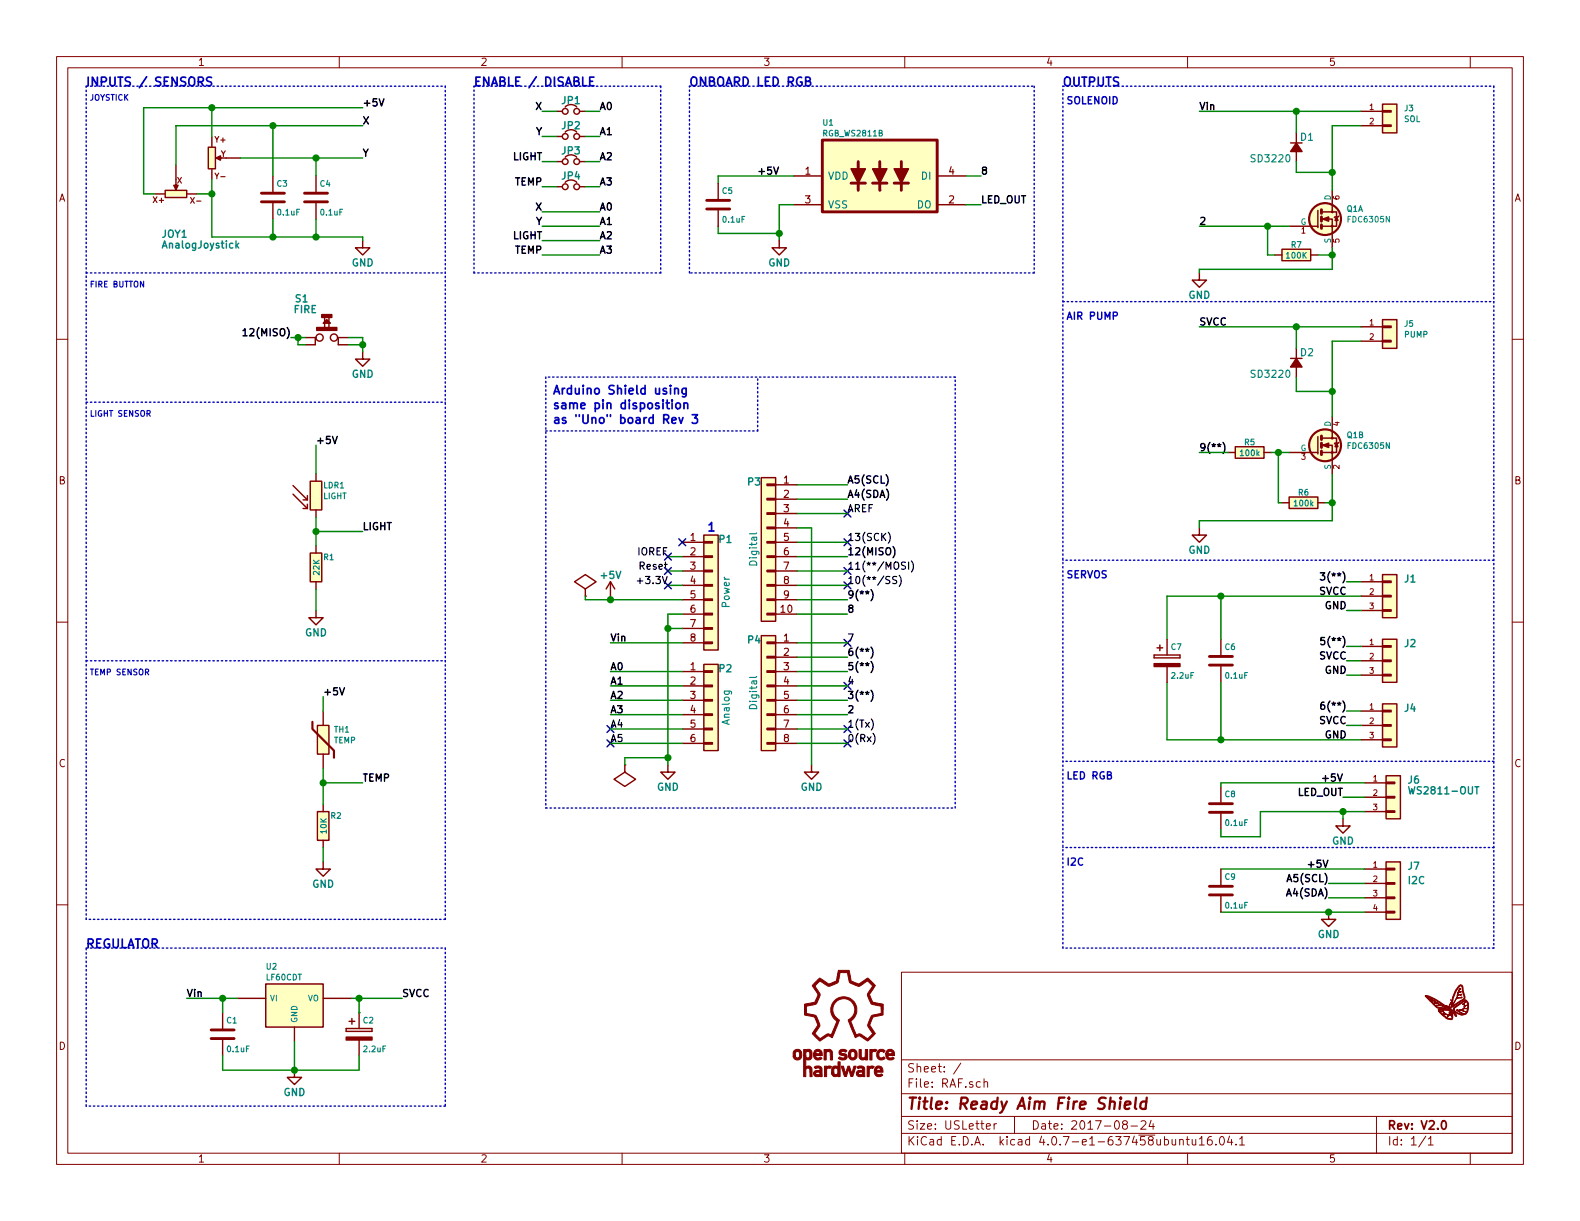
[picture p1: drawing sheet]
EESchema Schematic File Version 2
LIBS:RAF
LIBS:power
LIBS:RAF-cache
EELAYER 25 0
EELAYER END
$Descr USLetter 11000 8500
encoding utf-8
Sheet 1 1
Title "Ready Aim Fire Shield"
Date "2017-08-24"
Rev "V2.0"
Comp ""
Comment1 ""
Comment2 ""
Comment3 ""
Comment4 ""
$EndDescr
Text Label 4250 4475 0    50   ~ 10
Vin
Text Label 4650 3875 2    50   ~ 0
IOREF
Text Label 4250 4675 0    50   ~ 10
A0
Text Label 4250 4775 0    50   ~ 10
A1
Text Label 4250 4875 0    50   ~ 10
A2
Text Label 4250 4975 0    50   ~ 10
A3
Text Label 5900 5175 0    50   ~ 0
0(Rx)
Text Label 5900 4975 0    50   ~ 10
2
Text Label 5900 5075 0    50   ~ 0
1(Tx)
Text Label 5900 4875 0    50   ~ 10
3(**)
Text Label 5900 4775 0    50   ~ 0
4
Text Label 5900 4675 0    50   ~ 10
5(**)
Text Label 5900 4575 0    50   ~ 10
6(**)
Text Label 5900 4475 0    50   ~ 0
7
Text Label 5900 4275 0    50   ~ 10
8
Text Label 5900 4175 0    50   ~ 10
9(**)
Text Label 5900 4075 0    50   ~ 0
10(**/SS)
Text Label 5900 3975 0    50   ~ 0
11(**/MOSI)
Text Label 5900 3875 0    50   ~ 10
12(MISO)
Text Label 5900 3775 0    50   ~ 0
13(SCK)
Text Label 5900 3575 0    50   ~ 0
AREF
Text Label 5900 3475 0    50   ~ 10
A4(SDA)
Text Label 5900 3375 0    50   ~ 10
A5(SCL)
Text Notes 3850 2950 0    60   ~ 12
Arduino Shield using\nsame pin disposition\nas "Uno" board Rev 3
$Comp
L CONN_01X08 P1
U 1 1
P 4950 4125
F 0 "P1" H 5050 4500 50  0000 C CNB
F 1 "Power" V 5050 4125 50  0000 C CNN
F 2 "RAF_Libs:Socket_Strip_Arduino_1x08" V 5100 4125 20  0001 C CNN
F 3 "" H 4950 4125 50  0000 C CNN
	1    4950 4125
	1    0    0    -1  
$EndComp
Text Label 4650 3975 2    50   ~ 0
Reset
$Comp
L +5V #PWR01
U 1 1
P 4250 4150
F 0 "#PWR01" H 4250 4000 50  0001 C CNN
F 1 "+5V" H 4250 4300 50  0000 C CNB
F 2 "" H 4250 4150 50  0000 C CNN
F 3 "" H 4250 4150 50  0000 C CNN
	1    4250 4150
	1    0    0    -1  
$EndComp
$Comp
L GND #PWR02
U 1 1
P 4650 5325
F 0 "#PWR02" H 4650 5075 50  0001 C CNN
F 1 "GND" H 4650 5175 50  0000 C CNB
F 2 "" H 4650 5325 50  0000 C CNN
F 3 "" H 4650 5325 50  0000 C CNN
	1    4650 5325
	1    0    0    -1  
$EndComp
$Comp
L GND #PWR03
U 1 1
P 5650 5325
F 0 "#PWR03" H 5650 5075 50  0001 C CNN
F 1 "GND" H 5650 5175 50  0000 C CNB
F 2 "" H 5650 5325 50  0000 C CNN
F 3 "" H 5650 5325 50  0000 C CNN
	1    5650 5325
	1    0    0    -1  
$EndComp
$Comp
L CONN_01X06 P2
U 1 1
P 4950 4925
F 0 "P2" H 5050 5200 50  0000 C CNB
F 1 "Analog" V 5050 4925 50  0000 C CNN
F 2 "RAF_Libs:Socket_Strip_Arduino_1x06" V 5100 4975 20  0001 C CNN
F 3 "" H 4950 4925 50  0000 C CNN
	1    4950 4925
	1    0    0    -1  
$EndComp
$Comp
L CONN_01X08 P4
U 1 1
P 5350 4825
F 0 "P4" H 5450 5200 50  0000 C CNB
F 1 "Digital" V 5450 4825 50  0000 C CNN
F 2 "RAF_Libs:Socket_Strip_Arduino_1x08" V 5500 4775 20  0001 C CNN
F 3 "" H 5350 4825 50  0000 C CNN
	1    5350 4825
	-1   0    0    -1  
$EndComp
$Comp
L CONN_01X10 P3
U 1 1
P 5350 3825
F 0 "P3" H 5450 4300 50  0000 C CNB
F 1 "Digital" V 5450 3825 50  0000 C CNN
F 2 "RAF_Libs:Socket_Strip_Arduino_1x10" V 5500 3825 20  0001 C CNN
F 3 "" H 5350 3825 50  0000 C CNN
	1    5350 3825
	-1   0    0    -1  
$EndComp
Text Notes 4925 3700 0    60   ~ 12
1
Text Label 2525 750  0    50   ~ 10
+5V
Text Label 2525 875  0    50   ~ 10
X
Text Label 2525 1100 0    50   ~ 10
Y
$Comp
L LDR03 LDR1
U 1 1
P 2200 3450
F 0 "LDR1" H 2250 3525 40  0000 L CNB
F 1 "LIGHT" H 2250 3475 40  0000 L TNB
F 2 "RAF_Libs:Resistor_LDR_4.9x4.2_RM2.54" V 2375 3450 50  0001 C CNN
F 3 "" H 2200 3400 50  0000 C CNN
F 4 "Value" H 2200 3450 60  0001 C CNN "manf#"
	1    2200 3450
	1    0    0    -1  
$EndComp
$Comp
L R R1
U 1 1
P 2200 3950
F 0 "R1" H 2250 4025 40  0000 L CNB
F 1 "22K" V 2200 3950 40  0000 C CNB
F 2 "RAF_Libs:R_0805_HandSoldering" V 2130 3950 50  0001 C CNN
F 3 "" H 2200 3950 50  0001 C CNN
	1    2200 3950
	1    0    0    -1  
$EndComp
Text Label 2525 3700 0    50   ~ 10
LIGHT
$Comp
L GND #PWR04
U 1 1
P 2200 4250
F 0 "#PWR04" H 2200 4000 50  0001 C CNN
F 1 "GND" H 2200 4100 50  0000 C CNB
F 2 "" H 2200 4250 50  0001 C CNN
F 3 "" H 2200 4250 50  0001 C CNN
	1    2200 4250
	1    0    0    -1  
$EndComp
Text Label 2200 3100 0    50   ~ 10
+5V
$Comp
L Thermistor TH1
U 1 1
P 2250 5150
F 0 "TH1" H 2325 5225 40  0000 L CNB
F 1 "TEMP" H 2325 5125 40  0000 L BNB
F 2 "RAF_Libs:R_0805_HandSoldering" H 2250 5150 50  0001 C CNN
F 3 "" H 2250 5150 50  0001 C CNN
F 4 "Value" H 2250 5150 60  0001 C CNN "manf#"
	1    2250 5150
	1    0    0    -1  
$EndComp
$Comp
L R R2
U 1 1
P 2250 5750
F 0 "R2" H 2300 5825 40  0000 L CNB
F 1 "10K" V 2250 5750 40  0000 C CNB
F 2 "RAF_Libs:R_0805_HandSoldering" V 2180 5750 50  0001 C CNN
F 3 "" H 2250 5750 50  0001 C CNN
F 4 "Value" H 2250 5750 60  0001 C CNN "manf#"
	1    2250 5750
	1    0    0    -1  
$EndComp
Text Label 2525 5450 0    50   ~ 10
TEMP
$Comp
L GND #PWR05
U 1 1
P 2250 6000
F 0 "#PWR05" H 2250 5750 50  0001 C CNN
F 1 "GND" H 2250 5850 50  0000 C CNB
F 2 "" H 2250 6000 50  0001 C CNN
F 3 "" H 2250 6000 50  0001 C CNN
	1    2250 6000
	1    0    0    -1  
$EndComp
Text Label 2250 4850 0    50   ~ 10
+5V
$Comp
L Jumper_NC_Small JP1
U 1 1
P 3975 775
F 0 "JP1" H 3975 855 50  0000 C CNB
F 1 "Jumper_NC_Small" H 3985 715 50  0001 C CNN
F 2 "RAF_Libs:0805_jumper" H 3975 775 50  0001 C CNN
F 3 "" H 3975 775 50  0001 C CNN
	1    3975 775 
	1    0    0    -1  
$EndComp
$Comp
L Jumper_NC_Small JP2
U 1 1
P 3975 950
F 0 "JP2" H 3975 1030 50  0000 C CNB
F 1 "Jumper_NC_Small" H 3985 890 50  0001 C CNN
F 2 "RAF_Libs:0805_jumper" H 3975 950 50  0001 C CNN
F 3 "" H 3975 950 50  0001 C CNN
	1    3975 950 
	1    0    0    -1  
$EndComp
$Comp
L Jumper_NC_Small JP3
U 1 1
P 3975 1125
F 0 "JP3" H 3975 1205 50  0000 C CNB
F 1 "Jumper_NC_Small" H 3985 1065 50  0001 C CNN
F 2 "RAF_Libs:0805_jumper" H 3975 1125 50  0001 C CNN
F 3 "" H 3975 1125 50  0001 C CNN
	1    3975 1125
	1    0    0    -1  
$EndComp
$Comp
L Jumper_NC_Small JP4
U 1 1
P 3975 1300
F 0 "JP4" H 3975 1380 50  0000 C CNB
F 1 "Jumper_NC_Small" H 3985 1240 50  0001 C CNN
F 2 "RAF_Libs:0805_jumper" H 3975 1300 50  0001 C CNN
F 3 "" H 3975 1300 50  0001 C CNN
	1    3975 1300
	1    0    0    -1  
$EndComp
Text Label 4175 775  0    50   ~ 10
A0
Text Label 4175 950  0    50   ~ 10
A1
Text Label 4175 1125 0    50   ~ 10
A2
Text Label 4175 1300 0    50   ~ 10
A3
Text Label 3775 775  2    50   ~ 10
X
Text Label 3775 950  2    50   ~ 10
Y
Text Label 3775 1125 2    50   ~ 10
LIGHT
Text Label 3775 1300 2    50   ~ 10
TEMP
$Comp
L CONN_01X03 J2
U 1 1
P 9675 4600
F 0 "J2" H 9775 4725 50  0000 L CNB
F 1 "SERVO" V 9775 4600 50  0001 C CNN
F 2 "RAF_Libs:Pin_Header_Straight_1x03_Pitch2.54mm" H 9675 4600 50  0001 C CNN
F 3 "" H 9675 4600 50  0001 C CNN
F 4 "Value" H 9675 4600 60  0001 C CNN "manf#"
	1    9675 4600
	1    0    0    -1  
$EndComp
Text Label 9375 4600 2    50   ~ 10
SVCC
Text Label 9375 4700 2    50   ~ 10
GND
$Comp
L CONN_01X03 J1
U 1 1
P 9675 4150
F 0 "J1" H 9775 4275 50  0000 L CNB
F 1 "SERVO" V 9775 4150 50  0001 C CNN
F 2 "RAF_Libs:Pin_Header_Straight_1x03_Pitch2.54mm" H 9675 4150 50  0001 C CNN
F 3 "" H 9675 4150 50  0001 C CNN
F 4 "Value" H 9675 4150 60  0001 C CNN "manf#"
	1    9675 4150
	1    0    0    -1  
$EndComp
Text Label 9375 4150 2    50   ~ 10
SVCC
Text Label 9375 4250 2    50   ~ 10
GND
$Comp
L CONN_01X03 J4
U 1 1
P 9675 5050
F 0 "J4" H 9775 5175 50  0000 L CNB
F 1 "SERVO" V 9775 5050 50  0001 C CNN
F 2 "RAF_Libs:Pin_Header_Straight_1x03_Pitch2.54mm" H 9675 5050 50  0001 C CNN
F 3 "" H 9675 5050 50  0001 C CNN
F 4 "Value" H 9675 5050 60  0001 C CNN "manf#"
	1    9675 5050
	1    0    0    -1  
$EndComp
Text Label 9375 5050 2    50   ~ 10
SVCC
Text Label 9375 5150 2    50   ~ 10
GND
Text Label 9375 4050 2    50   ~ 10
3(**)
Text Label 9375 4500 2    50   ~ 10
5(**)
Text Label 9375 4950 2    50   ~ 10
6(**)
Text Notes 7425 4025 0    50   ~ 10
SERVOS
$Comp
L RGB_WS2811B U1
U 1 1
P 6125 1225
F 0 "U1" V 5750 825 40  0000 L CNB
F 1 "RGB_WS2811B" V 5825 825 40  0000 L CNB
F 2 "RAF_Libs:LED_WS2812B-PLCC4" H 6125 1225 60  0001 C CNN
F 3 "" H 6125 1225 60  0000 C CNN
	1    6125 1225
	0    1    1    0   
$EndComp
Text Label 6830 1425 0    50   ~ 10
LED_OUT
Text Label 6830 1225 0    50   ~ 10
8
Text Label 5425 1225 2    50   ~ 10
+5V
$Comp
L FDC6305N Q1
U 1 1
P 9175 1525
F 0 "Q1" H 9375 1600 40  0000 L CNB
F 1 "FDC6305N" H 9375 1525 40  0000 L CNN
F 2 "RAF_Libs:SuperSOT-6" H 9375 1450 50  0001 L CIN
F 3 "" H 9175 1525 50  0001 L CNN
	1    9175 1525
	1    0    0    -1  
$EndComp
$Comp
L FDC6305N Q1
U 2 1
P 9175 3100
F 0 "Q1" H 9375 3175 40  0000 L CNB
F 1 "FDC6305N" H 9375 3100 40  0000 L CNB
F 2 "RAF_Libs:SuperSOT-6" H 9375 3025 50  0001 L CIN
F 3 "" H 9175 3100 50  0001 L CNN
	2    9175 3100
	1    0    0    -1  
$EndComp
$Comp
L GND #PWR06
U 1 1
P 8350 1900
F 0 "#PWR06" H 8350 1650 50  0001 C CNN
F 1 "GND" H 8350 1750 50  0000 C CNB
F 2 "" H 8350 1900 50  0001 C CNN
F 3 "" H 8350 1900 50  0001 C CNN
	1    8350 1900
	1    0    0    -1  
$EndComp
$Comp
L R R7
U 1 1
P 9025 1775
F 0 "R7" V 8950 1775 40  0000 C CNB
F 1 "100K" V 9025 1775 40  0000 C CNB
F 2 "RAF_Libs:R_0805_HandSoldering" V 8955 1775 50  0001 C CNN
F 3 "" H 9025 1775 50  0001 C CNN
	1    9025 1775
	0    1    1    0   
$EndComp
$Comp
L CONN_01X02 J3
U 1 1
P 9675 825
F 0 "J3" H 9775 900 40  0000 L CNB
F 1 "SOL" H 9775 825 40  0000 L CNB
F 2 "RAF_Libs:TerminalBlock_Pheonix_PT-5.0mm_2pol" H 9675 825 50  0001 C CNN
F 3 "" H 9675 825 50  0001 C CNN
	1    9675 825 
	1    0    0    -1  
$EndComp
Text Label 8350 775  0    50   ~ 10
Vin
Text Notes 7425 725  0    50   ~ 10
SOLENOID
$Comp
L R R6
U 1 1
P 9075 3500
F 0 "R6" V 9000 3500 40  0000 C CNB
F 1 "100k" V 9075 3500 40  0000 C CNB
F 2 "RAF_Libs:R_0805_HandSoldering" V 9005 3500 50  0001 C CNN
F 3 "" H 9075 3500 50  0001 C CNN
	1    9075 3500
	0    1    1    0   
$EndComp
$Comp
L R R5
U 1 1
P 8700 3150
F 0 "R5" V 8625 3150 40  0000 C CNB
F 1 "100k" V 8700 3150 40  0000 C CNB
F 2 "RAF_Libs:R_0805_HandSoldering" V 8630 3150 50  0001 C CNN
F 3 "" H 8700 3150 50  0001 C CNN
	1    8700 3150
	0    1    1    0   
$EndComp
$Comp
L CONN_01X02 J5
U 1 1
P 9675 2325
F 0 "J5" H 9775 2400 40  0000 L CNB
F 1 "PUMP" H 9775 2325 40  0000 L CNB
F 2 "RAF_Libs:TerminalBlock_Pheonix_PT-5.0mm_2pol" H 9675 2325 50  0001 C CNN
F 3 "" H 9675 2325 50  0001 C CNN
	1    9675 2325
	1    0    0    -1  
$EndComp
Text Label 8350 2275 0    50   ~ 10
SVCC
Text Label 8350 3150 0    50   ~ 10
9(**)
Text Notes 7425 2225 0    50   ~ 10
AIR PUMP
Text Label 8350 1575 0    50   ~ 10
2
$Comp
L SPST-M S1
U 1 1
P 2275 2350
F 0 "S1" H 2100 2625 50  0000 C CNB
F 1 "FIRE" H 2125 2550 50  0000 C CNB
F 2 "RAF_Libs:SW_SPST_PTS645" H 2275 2350 60  0001 C CNN
F 3 "" H 2275 2350 60  0000 C CNN
	1    2275 2350
	1    0    0    -1  
$EndComp
$Comp
L GND #PWR07
U 1 1
P 2525 2450
F 0 "#PWR07" H 2525 2200 50  0001 C CNN
F 1 "GND" H 2525 2300 50  0000 C CNB
F 2 "" H 2525 2450 50  0001 C CNN
F 3 "" H 2525 2450 50  0001 C CNN
	1    2525 2450
	1    0    0    -1  
$EndComp
Text Label 2025 2350 2    50   ~ 10
12(MISO)
$Comp
L CONN_01X03 J6
U 1 1
P 9700 5550
F 0 "J6" H 9800 5675 50  0000 L CNB
F 1 "WS2811-OUT" H 9800 5600 50  0000 L CNB
F 2 "RAF_Libs:Pin_Header_Straight_1x03_Pitch2.54mm" H 9700 5550 50  0001 C CNN
F 3 "" H 9700 5550 50  0001 C CNN
	1    9700 5550
	1    0    0    -1  
$EndComp
Text Label 9350 5450 2    50   ~ 10
+5V
$Comp
L GND #PWR08
U 1 1
P 9350 5700
F 0 "#PWR08" H 9350 5450 50  0001 C CNN
F 1 "GND" H 9350 5550 50  0000 C CNB
F 2 "" H 9350 5700 50  0001 C CNN
F 3 "" H 9350 5700 50  0001 C CNN
	1    9350 5700
	1    0    0    -1  
$EndComp
Text Label 9350 5550 2    50   ~ 10
LED_OUT
Text Label 3775 1475 2    50   ~ 10
X
Text Label 3775 1575 2    50   ~ 10
Y
Text Label 3775 1675 2    50   ~ 10
LIGHT
Text Label 3775 1775 2    50   ~ 10
TEMP
Text Label 4175 1475 0    50   ~ 10
A0
Text Label 4175 1575 0    50   ~ 10
A1
Text Label 4175 1675 0    50   ~ 10
A2
Text Label 4175 1775 0    50   ~ 10
A3
NoConn ~ 5900 5175
NoConn ~ 5900 5075
NoConn ~ 5900 4775
NoConn ~ 5900 4475
NoConn ~ 5900 4075
NoConn ~ 5900 3975
NoConn ~ 5900 3775
NoConn ~ 5900 3575
$Comp
L CONN_01X04 J7
U 1 1
P 9700 6200
F 0 "J7" H 9800 6375 50  0000 L CNB
F 1 "I2C" H 9800 6275 50  0000 L CNB
F 2 "RAF_Libs:Pin_Header_Straight_1x04_Pitch2.54mm" H 9700 6200 50  0001 C CNN
F 3 "" H 9700 6200 50  0001 C CNN
	1    9700 6200
	1    0    0    -1  
$EndComp
Text Label 9250 6150 2    50   ~ 10
A5(SCL)
Text Label 9250 6250 2    50   ~ 10
A4(SDA)
Text Label 9250 6050 2    50   ~ 10
+5V
$Comp
L GND #PWR09
U 1 1
P 9250 6350
F 0 "#PWR09" H 9250 6100 50  0001 C CNN
F 1 "GND" H 9250 6200 50  0000 C CNB
F 2 "" H 9250 6350 50  0001 C CNN
F 3 "" H 9250 6350 50  0001 C CNN
	1    9250 6350
	1    0    0    -1  
$EndComp
$Comp
L GND #PWR010
U 1 1
P 8350 3675
F 0 "#PWR010" H 8350 3425 50  0001 C CNN
F 1 "GND" H 8350 3525 50  0000 C CNB
F 2 "" H 8350 3675 50  0001 C CNN
F 3 "" H 8350 3675 50  0001 C CNN
	1    8350 3675
	1    0    0    -1  
$EndComp
$Comp
L PWR_FLAG #FLG011
U 1 1
P 4075 4150
F 0 "#FLG011" H 4075 4225 50  0001 C CNN
F 1 "PWR_FLAG" H 4075 4300 50  0001 C CNN
F 2 "" H 4075 4150 50  0001 C CNN
F 3 "" H 4075 4150 50  0001 C CNN
	1    4075 4150
	1    0    0    -1  
$EndComp
NoConn ~ 4250 5075
NoConn ~ 4250 5175
Text Label 4250 5075 0    50   ~ 0
A4
Text Label 4250 5175 0    50   ~ 0
A5
$Comp
L LF60CDT U2
U 1 1
P 2050 7000
F 0 "U2" H 1850 7275 40  0000 L CNB
F 1 "LF60CDT" H 1850 7200 40  0000 L CNB
F 2 "RAF_Libs:DPak" H 2050 7000 50  0001 C CNN
F 3 "" H 2050 7000 50  0001 C CNN
	1    2050 7000
	1    0    0    -1  
$EndComp
Text Label 2800 6950 0    50   ~ 10
SVCC
$Comp
L GND #PWR012
U 1 1
P 2050 7450
F 0 "#PWR012" H 2050 7200 50  0001 C CNN
F 1 "GND" H 2050 7300 50  0000 C CNB
F 2 "" H 2050 7450 50  0001 C CNN
F 3 "" H 2050 7450 50  0001 C CNN
	1    2050 7450
	1    0    0    -1  
$EndComp
$Comp
L CP C2
U 1 1
P 2500 7200
F 0 "C2" H 2525 7300 40  0000 L CNB
F 1 "2.2uF" H 2525 7100 40  0000 L CNB
F 2 "RAF_Libs:CP_Elec_4x5.7" H 2538 7050 50  0001 C CNN
F 3 "" H 2500 7200 50  0001 C CNN
	1    2500 7200
	1    0    0    -1  
$EndComp
Text Label 1300 6950 0    50   ~ 10
Vin
$Comp
L C C1
U 1 1
P 1550 7200
F 0 "C1" H 1575 7300 40  0000 L CNB
F 1 "0.1uF" H 1575 7100 40  0000 L CNB
F 2 "RAF_Libs:C_0805_HandSoldering" H 1588 7050 50  0001 C CNN
F 3 "" H 1550 7200 50  0001 C CNN
	1    1550 7200
	1    0    0    -1  
$EndComp
$Comp
L OSHW OSHW1
U 1 1
P 5875 7125
F 0 "OSHW1" H 5875 7075 40  0001 C CNN
F 1 "OSHW" H 5875 7225 40  0001 C CNN
F 2 "RAF_Libs:OSHW_6mm" H 5875 7125 60  0001 C CNN
F 3 "" H 5875 7125 60  0000 C CNN
	1    5875 7125
	1    0    0    -1  
$EndComp
$Comp
L LOGO_WL WYO1
U 1 1
P 10100 7000
F 0 "WYO1" H 10100 6864 60  0001 C CNN
F 1 "LOGO_WL" H 10100 7136 60  0001 C CNN
F 2 "RAF_Libs:logo_wyo_butterfly_small" H 10100 7000 60  0001 C CNN
F 3 "" H 10100 7000 60  0001 C CNN
	1    10100 7000
	1    0    0    -1  
$EndComp
$Comp
L AnalogJoystick JOY1
U 1 1
P 1375 1350
F 0 "JOY1" H 1125 1075 50  0000 L CNB
F 1 "AnalogJoystick" H 1125 1000 50  0000 L CNB
F 2 "RAF_Libs:Adafruit-thumb-joystick" V 1590 1500 50  0001 C CNN
F 3 "" V 1590 1500 50  0001 C CNN
F 4 "Value" H 1375 1350 60  0001 C CNN "manf#"
	1    1375 1350
	1    0    0    -1  
$EndComp
$Comp
L GND #PWR013
U 1 1
P 2525 1675
F 0 "#PWR013" H 2525 1425 50  0001 C CNN
F 1 "GND" H 2525 1525 50  0000 C CNB
F 2 "" H 2525 1675 50  0001 C CNN
F 3 "" H 2525 1675 50  0001 C CNN
	1    2525 1675
	1    0    0    -1  
$EndComp
Wire Notes Line
	3800 3000 5275 3000
Wire Notes Line
	5275 3000 5275 2625
Wire Wire Line
	4650 3875 4750 3875
Wire Wire Line
	4650 4075 4750 4075
Wire Wire Line
	4075 4175 4750 4175
Wire Wire Line
	4750 4475 4250 4475
Wire Wire Line
	4750 4275 4650 4275
Wire Wire Line
	4750 4375 4650 4375
Connection ~ 4650 4375
Wire Wire Line
	4750 4675 4250 4675
Wire Wire Line
	4750 4775 4250 4775
Wire Wire Line
	4750 4875 4250 4875
Wire Wire Line
	4750 4975 4250 4975
Wire Wire Line
	4750 5075 4250 5075
Wire Wire Line
	4750 5175 4250 5175
Wire Wire Line
	5550 4275 5900 4275
Wire Wire Line
	5550 4175 5900 4175
Wire Wire Line
	5550 4075 5900 4075
Wire Wire Line
	5550 3975 5900 3975
Wire Wire Line
	5550 3875 5900 3875
Wire Wire Line
	5550 3775 5900 3775
Wire Wire Line
	5550 3575 5900 3575
Wire Wire Line
	5550 3475 5900 3475
Wire Wire Line
	5550 3375 5900 3375
Wire Wire Line
	5550 5175 5900 5175
Wire Wire Line
	5550 5075 5900 5075
Wire Wire Line
	5550 4975 5900 4975
Wire Wire Line
	5550 4875 5900 4875
Wire Wire Line
	5550 4775 5900 4775
Wire Wire Line
	5550 4675 5900 4675
Wire Wire Line
	5550 4575 5900 4575
Wire Wire Line
	5550 4475 5900 4475
Wire Wire Line
	5550 3675 5650 3675
Wire Wire Line
	5650 3675 5650 5325
Wire Wire Line
	4650 4275 4650 5325
Wire Wire Line
	4750 3975 4650 3975
Wire Wire Line
	2200 3600 2200 3800
Wire Wire Line
	2200 3700 2525 3700
Connection ~ 2200 3700
Wire Wire Line
	2200 4100 2200 4250
Wire Wire Line
	2200 3300 2200 3100
Wire Wire Line
	2250 5350 2250 5600
Wire Wire Line
	2250 5450 2525 5450
Connection ~ 2250 5450
Wire Wire Line
	2250 5900 2250 6000
Wire Wire Line
	2250 4950 2250 4850
Wire Wire Line
	3875 775  3775 775 
Wire Wire Line
	4075 775  4175 775 
Wire Wire Line
	3875 950  3775 950 
Wire Wire Line
	4075 950  4175 950 
Wire Wire Line
	3875 1125 3775 1125
Wire Wire Line
	4075 1125 4175 1125
Wire Wire Line
	3875 1300 3775 1300
Wire Wire Line
	4075 1300 4175 1300
Wire Wire Line
	9475 4500 9375 4500
Wire Wire Line
	9475 4050 9375 4050
Wire Wire Line
	9475 4950 9375 4950
Wire Wire Line
	6725 1225 6830 1225
Wire Wire Line
	6725 1425 6830 1425
Wire Wire Line
	8350 1575 8975 1575
Wire Wire Line
	9275 1725 9275 1875
Wire Wire Line
	8825 1575 8825 1775
Wire Wire Line
	8825 1775 8875 1775
Connection ~ 8825 1575
Wire Wire Line
	9275 875  9275 1325
Wire Wire Line
	9275 875  9475 875 
Wire Wire Line
	8350 775  9475 775 
Wire Wire Line
	9275 3300 9275 3625
Wire Wire Line
	9275 3500 9225 3500
Wire Wire Line
	8925 3500 8900 3500
Wire Wire Line
	8900 3500 8900 3150
Connection ~ 9275 3500
Wire Wire Line
	9475 2375 9275 2375
Wire Wire Line
	2025 2350 2125 2350
Wire Wire Line
	2425 2350 2525 2350
Wire Wire Line
	2425 2400 2525 2400
Wire Wire Line
	2525 2350 2525 2450
Connection ~ 2525 2400
Wire Notes Line
	6650 2625 3800 2625
Wire Notes Line
	3800 2625 3800 5625
Wire Notes Line
	3800 5625 6650 5625
Wire Notes Line
	6650 5625 6650 2625
Wire Wire Line
	8500 5450 9500 5450
Wire Wire Line
	9500 5550 9350 5550
Wire Wire Line
	8775 5650 9500 5650
Wire Wire Line
	3775 1575 4175 1575
Wire Wire Line
	3775 1475 4175 1475
Wire Wire Line
	3775 1775 4175 1775
Wire Wire Line
	3775 1675 4175 1675
Wire Wire Line
	8500 6050 9500 6050
Wire Wire Line
	9500 6150 9250 6150
Wire Wire Line
	9250 6250 9500 6250
Wire Wire Line
	8500 6350 9500 6350
Wire Wire Line
	8850 3150 8975 3150
Wire Wire Line
	8550 3150 8350 3150
Wire Wire Line
	9275 2375 9275 2900
Wire Wire Line
	2050 7250 2050 7450
Wire Wire Line
	1550 7450 2500 7450
Wire Wire Line
	2500 7450 2500 7350
Wire Wire Line
	2500 7050 2500 7050
Wire Wire Line
	1300 6950 1650 6950
Wire Wire Line
	1550 6950 1550 7050
Connection ~ 1550 6950
Connection ~ 2050 7450
Wire Wire Line
	1550 7350 1550 7450
Wire Wire Line
	2450 6950 2800 6950
Wire Wire Line
	2500 6950 2500 7050
Connection ~ 2500 6950
Wire Wire Line
	2125 2400 2075 2400
Wire Wire Line
	2075 2400 2075 2350
Connection ~ 2075 2350
Wire Notes Line
	600  600  3100 600 
Wire Notes Line
	3100 600  3100 6400
Wire Notes Line
	3100 6400 600  6400
Wire Notes Line
	600  6400 600  600 
Text Notes 600  600  0    60   ~ 12
INPUTS / SENSORS
Wire Notes Line
	600  1900 3100 1900
Wire Notes Line
	600  2800 3100 2800
Wire Notes Line
	600  4600 3100 4600
Text Notes 625  700  0    40   ~ 8
JOYSTICK
Text Notes 625  2000 0    40   ~ 8
FIRE BUTTON
Text Notes 625  2900 0    40   ~ 8
LIGHT SENSOR
Text Notes 625  4700 0    40   ~ 8
TEMP SENSOR
Wire Wire Line
	1225 875  1225 1150
Wire Wire Line
	1000 750  1000 1350
Wire Wire Line
	1000 1350 1075 1350
Wire Wire Line
	1000 750  2525 750 
Wire Wire Line
	1475 950  1475 750 
Connection ~ 1475 750 
Wire Wire Line
	1675 1100 2525 1100
Wire Wire Line
	1225 875  2525 875 
Wire Wire Line
	1375 1350 1475 1350
Wire Wire Line
	1475 1250 1475 1650
Connection ~ 1475 1350
Wire Wire Line
	9175 1775 9275 1775
Connection ~ 9275 1775
Wire Wire Line
	8350 1900 8350 1875
Wire Wire Line
	8350 1875 9275 1875
Connection ~ 8900 3150
Wire Wire Line
	8350 3675 8350 3625
Wire Wire Line
	8350 3625 9275 3625
Wire Notes Line
	10400 600  10400 6600
Wire Notes Line
	10400 6600 7400 6600
Wire Notes Line
	7400 6600 7400 600 
Wire Notes Line
	7400 600  10400 600 
Wire Notes Line
	7400 2100 10400 2100
Wire Notes Line
	10400 3900 7400 3900
Wire Notes Line
	10400 5900 7400 5900
Wire Notes Line
	10400 5300 7400 5300
Text Notes 7400 600  0    60   ~ 12
OUTPUTS
Text Notes 7425 5425 0    50   ~ 10
LED RGB
Text Notes 7425 6025 0    50   ~ 10
I2C
Wire Notes Line
	600  6600 3100 6600
Wire Notes Line
	3100 6600 3100 7700
Wire Notes Line
	3100 7700 600  7700
Wire Notes Line
	600  7700 600  6600
Text Notes 600  6600 0    60   ~ 12
REGULATOR
Wire Notes Line
	3300 600  4600 600 
Wire Notes Line
	4600 600  4600 1900
Wire Notes Line
	4600 1900 3300 1900
Wire Notes Line
	3300 1900 3300 600 
Wire Notes Line
	4800 600  7200 600 
Wire Notes Line
	7200 600  7200 1900
Wire Notes Line
	7200 1900 4800 1900
Wire Notes Line
	4800 1900 4800 600 
Text Notes 3300 600  0    60   ~ 12
ENABLE / DISABLE
Text Notes 4800 600  0    60   ~ 12
ONBOARD LED RGB
NoConn ~ 4650 3975
NoConn ~ 4650 3875
Wire Wire Line
	4075 4150 4075 4175
Wire Wire Line
	4250 4150 4250 4175
Connection ~ 4250 4175
Text Label 4650 4075 2    50   ~ 0
+3.3V
NoConn ~ 4650 4075
NoConn ~ 4750 3775
$Comp
L PWR_FLAG #FLG014
U 1 1
P 4350 5325
F 0 "#FLG014" H 4350 5420 50  0001 C CNN
F 1 "PWR_FLAG" H 4350 5505 50  0001 C CNN
F 2 "" H 4350 5325 50  0000 C CNN
F 3 "" H 4350 5325 50  0000 C CNN
	1    4350 5325
	-1   0    0    1   
$EndComp
Wire Wire Line
	4350 5325 4350 5275
Wire Wire Line
	4350 5275 4650 5275
Connection ~ 4650 5275
$Comp
L C C3
U 1 1
P 1900 1375
F 0 "C3" H 1925 1475 40  0000 L CNB
F 1 "0.1uF" H 1925 1275 40  0000 L CNB
F 2 "RAF_Libs:C_0805_HandSoldering" H 1938 1225 50  0001 C CNN
F 3 "" H 1900 1375 50  0001 C CNN
	1    1900 1375
	1    0    0    -1  
$EndComp
Wire Wire Line
	5525 1225 5000 1225
Wire Wire Line
	5000 1225 5000 1275
Wire Wire Line
	5525 1425 5425 1425
Wire Wire Line
	5425 1425 5425 1675
$Comp
L GND #PWR015
U 1 1
P 5425 1675
F 0 "#PWR015" H 5425 1425 50  0001 C CNN
F 1 "GND" H 5425 1525 50  0000 C CNB
F 2 "" H 5425 1675 50  0001 C CNN
F 3 "" H 5425 1675 50  0001 C CNN
	1    5425 1675
	1    0    0    -1  
$EndComp
Wire Wire Line
	5000 1575 5000 1625
Wire Wire Line
	5000 1625 5425 1625
Connection ~ 5425 1625
$Comp
L C C8
U 1 1
P 8500 5625
F 0 "C8" H 8525 5725 40  0000 L CNB
F 1 "0.1uF" H 8525 5525 40  0000 L CNB
F 2 "RAF_Libs:C_0805_HandSoldering" H 8538 5475 50  0001 C CNN
F 3 "" H 8500 5625 50  0001 C CNN
	1    8500 5625
	1    0    0    -1  
$EndComp
Wire Wire Line
	8500 5450 8500 5475
Wire Wire Line
	8500 5775 8500 5825
Wire Wire Line
	8500 5825 8775 5825
Wire Wire Line
	8775 5825 8775 5650
Wire Wire Line
	9350 5650 9350 5700
Connection ~ 9350 5650
$Comp
L D_Small D1
U 1 1
P 9025 1025
F 0 "D1" V 8950 1050 50  0000 L CNN
F 1 "SD3220" V 9100 700 50  0000 L CNN
F 2 "RAF_Libs:SMA_Handsoldering" V 9025 1025 50  0001 C CNN
F 3 "" V 9025 1025 50  0000 C CNN
	1    9025 1025
	0    1    1    0   
$EndComp
Wire Wire Line
	9025 925  9025 775 
Connection ~ 9025 775 
Wire Wire Line
	9025 1125 9025 1200
Wire Wire Line
	9025 1200 9275 1200
Connection ~ 9275 1200
$Comp
L D_Small D2
U 1 1
P 9025 2525
F 0 "D2" V 8950 2550 50  0000 L CNN
F 1 "SD3220" V 9100 2200 50  0000 L CNN
F 2 "RAF_Libs:SMA_Handsoldering" V 9025 2525 50  0001 C CNN
F 3 "" V 9025 2525 50  0000 C CNN
	1    9025 2525
	0    1    1    0   
$EndComp
Wire Wire Line
	9025 2425 9025 2275
Connection ~ 9025 2275
Wire Wire Line
	9025 2625 9025 2725
Connection ~ 9275 2725
$Comp
L C C6
U 1 1
P 8500 4600
F 0 "C6" H 8525 4700 40  0000 L CNB
F 1 "0.1uF" H 8525 4500 40  0000 L CNB
F 2 "RAF_Libs:C_0805_HandSoldering" H 8538 4450 50  0001 C CNN
F 3 "" H 8500 4600 50  0001 C CNN
	1    8500 4600
	1    0    0    -1  
$EndComp
$Comp
L C C4
U 1 1
P 2200 1375
F 0 "C4" H 2225 1475 40  0000 L CNB
F 1 "0.1uF" H 2225 1275 40  0000 L CNB
F 2 "RAF_Libs:C_0805_HandSoldering" H 2238 1225 50  0001 C CNN
F 3 "" H 2200 1375 50  0001 C CNN
	1    2200 1375
	1    0    0    -1  
$EndComp
Wire Wire Line
	8125 4450 8125 4150
Connection ~ 8500 4150
$Comp
L C C9
U 1 1
P 8500 6200
F 0 "C9" H 8525 6300 40  0000 L CNB
F 1 "0.1uF" H 8525 6100 40  0000 L CNB
F 2 "RAF_Libs:C_0805_HandSoldering" H 8538 6050 50  0001 C CNN
F 3 "" H 8500 6200 50  0001 C CNN
	1    8500 6200
	1    0    0    -1  
$EndComp
Connection ~ 9250 6350
Wire Wire Line
	9025 2725 9275 2725
Wire Wire Line
	8350 2275 9475 2275
Wire Wire Line
	2525 1650 2525 1675
Wire Wire Line
	1475 1650 2525 1650
Wire Wire Line
	1900 1525 1900 1650
Connection ~ 1900 1650
Wire Wire Line
	2200 1525 2200 1650
Connection ~ 2200 1650
Wire Wire Line
	1900 1225 1900 875 
Connection ~ 1900 875 
Wire Wire Line
	2200 1225 2200 1100
Connection ~ 2200 1100
$Comp
L C C5
U 1 1
P 5000 1425
F 0 "C5" H 5025 1525 40  0000 L CNB
F 1 "0.1uF" H 5025 1325 40  0000 L CNB
F 2 "RAF_Libs:C_0805_HandSoldering" H 5038 1275 50  0001 C CNN
F 3 "" H 5000 1425 50  0001 C CNN
	1    5000 1425
	1    0    0    -1  
$EndComp
Wire Wire Line
	9475 4600 9375 4600
Wire Wire Line
	9475 4700 9375 4700
Wire Wire Line
	9475 5050 9375 5050
Wire Wire Line
	8125 5150 9475 5150
Wire Wire Line
	8125 5150 8125 4750
Wire Wire Line
	9475 4250 9375 4250
Wire Wire Line
	8500 4150 8500 4450
Wire Wire Line
	8500 4750 8500 5150
Connection ~ 8500 5150
$Comp
L CP C7
U 1 1
P 8125 4600
F 0 "C7" H 8150 4700 40  0000 L CNB
F 1 "2.2uF" H 8150 4500 40  0000 L CNB
F 2 "RAF_Libs:CP_Elec_4x5.7" H 8163 4450 50  0001 C CNN
F 3 "" H 8125 4600 50  0001 C CNN
	1    8125 4600
	1    0    0    -1  
$EndComp
Wire Wire Line
	8125 4150 9475 4150
$EndSCHEMATC
